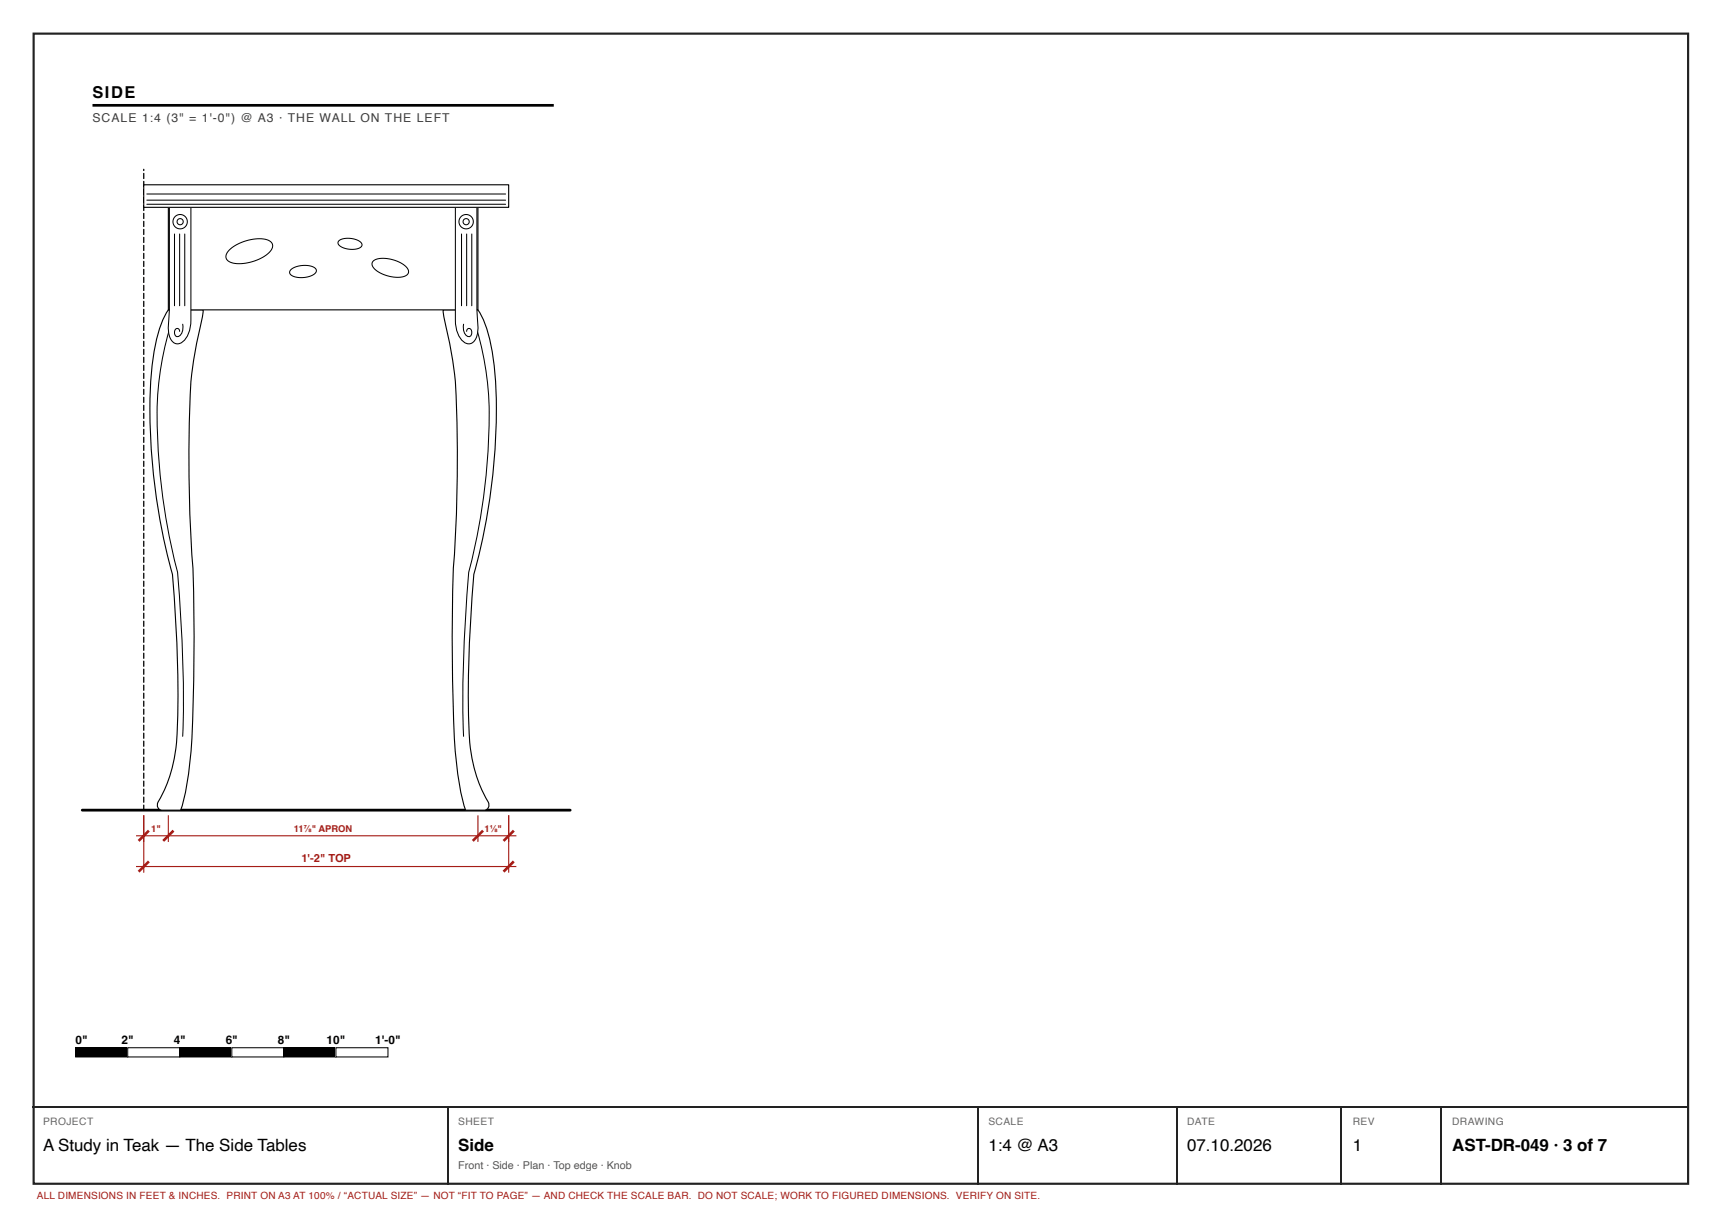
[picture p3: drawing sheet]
<svg xmlns="http://www.w3.org/2000/svg" width="420mm" height="297mm" viewBox="0 0 420 297" stroke-linecap="round" stroke-linejoin="round" font-family="sans-serif">
<path d="M8.2 8.2h403.5v280.5h-403.5z" fill="none" stroke="#222" stroke-width=".53"/>
<path d="M22.6 25.7h112.5" fill="none" stroke="#000" stroke-width=".66" stroke-linecap="butt"/>
<path d="M20.1 197.6h119" fill="none" stroke="#000" stroke-width=".67"/>
<path d="M34.9 196.2l.3 .2v1.2l-.1 .1-.2-.1zM34.9 194.3l.3 .1v1.2l-.1 .2-.2-.2zM34.9 192.3l.3 .2v1.2l-.1 .1-.2-.1zM34.9 190.4l.3 .1v1.2l-.1 .2-.2-.2zM34.9 188.4l.3 .2v1.2l-.1 .1-.2-.1zM34.9 186.5l.3 .1v1.2l-.1 .2-.2-.2zM34.9 184.5l.3 .2v1.2l-.1 .1-.2-.1zM34.9 182.6l.3 .1v1.2l-.1 .2-.2-.2zM34.9 180.6l.3 .2v1.2l-.1 .1-.2-.1zM34.9 178.7l.3 .1v1.2l-.1 .2-.2-.2zM34.9 176.7l.3 .2v1.2l-.1 .1-.2-.1zM34.9 174.8l.3 .1v1.2l-.1 .2-.2-.2zM34.9 172.8l.3 .2v1.2l-.1 .1-.2-.1zM34.9 170.9l.3 .1v1.2l-.1 .2-.2-.2zM34.9 168.9l.3 .2v1.2l-.1 .1-.2-.1zM34.9 167l.3 .1v1.2l-.1 .2-.2-.2zM34.9 165l.3 .2v1.2l-.1 .1-.2-.1zM34.9 163.1l.3 .1v1.2l-.1 .2-.2-.2zM34.9 161.1l.3 .2v1.2l-.1 .1-.2-.1zM34.9 159.2l.3 .1v1.2l-.1 .2-.2-.2zM34.9 157.2l.3 .2v1.2l-.1 .1-.2-.1zM34.9 155.3l.3 .1v1.2l-.1 .2-.2-.2zM34.9 153.3l.3 .2v1.2l-.1 .1-.2-.1zM34.9 151.4l.3 .1v1.2l-.1 .2-.2-.2zM34.9 149.4l.3 .2v1.2l-.1 .1-.2-.1zM34.9 147.5l.3 .1v1.2l-.1 .2-.2-.2zM34.9 145.5l.3 .2v1.2l-.1 .1-.2-.1zM34.9 143.6l.3 .1v1.2l-.1 .2-.2-.2zM34.9 141.6l.3 .2v1.2l-.1 .1-.2-.1zM34.9 139.7l.3 .1v1.2l-.1 .2-.2-.2zM34.9 137.7l.3 .2v1.2l-.1 .1-.2-.1zM34.9 135.8l.3 .1v1.2l-.1 .2-.2-.2zM34.9 133.8l.3 .2v1.2l-.1 .1-.2-.1zM34.9 131.9l.3 .1v1.2l-.1 .2-.2-.2zM34.9 129.9l.3 .2v1.2l-.1 .1-.2-.1zM34.9 128l.3 .1v1.2l-.1 .2-.2-.2zM34.9 126l.3 .2v1.2l-.1 .1-.2-.1zM34.9 124.1l.3 .1v1.2l-.1 .2-.2-.2zM34.9 122.1l.3 .2v1.2l-.1 .1-.2-.1zM34.9 120.2l.3 .1v1.2l-.1 .2-.2-.2zM34.9 118.2l.3 .2v1.2l-.1 .1-.2-.1zM34.9 116.3l.3 .1v1.2l-.1 .2-.2-.2zM34.9 114.3l.3 .2v1.2l-.1 .1-.2-.1zM34.9 112.4l.3 .1v1.2l-.1 .2-.2-.2zM34.9 110.4l.3 .2v1.2l-.1 .1-.2-.1zM34.9 108.5l.3 .1v1.2l-.1 .2-.2-.2zM34.9 106.5l.3 .2v1.2l-.1 .1-.2-.1zM34.9 104.6l.3 .1v1.2l-.1 .2-.2-.2zM34.9 102.6l.3 .2v1.2l-.1 .1-.2-.1zM34.9 100.7l.3 .1v1.2l-.1 .2-.2-.2zM34.9 98.7l.3 .2v1.2l-.1 .1-.2-.1zM34.9 96.8l.3 .1v1.2l-.1 .2-.2-.2zM34.9 94.8l.3 .2v1.2l-.1 .1-.2-.1zM34.9 92.9l.3 .1v1.2l-.1 .2-.2-.2zM34.9 90.9l.3 .2v1.2l-.1 .1-.2-.1zM34.9 89l.3 .1v1.2l-.1 .2-.2-.2zM34.9 87l.3 .2v1.2l-.1 .1-.2-.1zM34.9 85.1l.3 .1v1.2l-.1 .2-.2-.2zM34.9 83.1l.3 .2v1.2l-.1 .1-.2-.1zM34.9 81.2l.3 .1v1.2l-.1 .2-.2-.2zM34.9 79.2l.3 .2v1.2l-.1 .1-.2-.1zM34.9 77.3l.3 .1v1.2l-.1 .2-.2-.2zM34.9 75.3l.3 .2v1.2l-.1 .1-.2-.1zM34.9 73.4l.3 .1v1.2l-.1 .2-.2-.2zM34.9 71.4l.3 .2v1.2l-.1 .1-.2-.1zM34.9 69.5l.3 .1v1.2l-.1 .2-.2-.2zM34.9 67.5l.3 .2v1.2l-.1 .1-.2-.1zM34.9 65.6l.3 .1v1.2l-.1 .2-.2-.2zM34.9 63.6l.3 .2v1.2l-.1 .1-.2-.1zM34.9 61.7l.3 .1v1.2l-.1 .2-.2-.2zM34.9 59.7l.3 .2v1.2l-.1 .1-.2-.1zM34.9 57.8l.3 .1v1.2l-.1 .2-.2-.2zM34.9 55.8l.3 .2v1.2l-.1 .1-.2-.1zM34.9 53.9l.3 .1v1.2l-.1 .2-.2-.2zM34.9 51.9l.3 .2v1.2l-.1 .1-.2-.1zM34.9 50l.3 .1v1.2l-.1 .2-.2-.2zM34.9 48l.3 .2v1.2l-.1 .1-.2-.1zM34.9 46.1l.3 .1v1.2l-.1 .2-.2-.2zM34.9 44.1l.3 .2v1.2l-.1 .1-.2-.1zM34.9 42.2l.3 .1v1.2l-.1 .2-.2-.2zM34.9 41.2h.3l-.1 .5-.2-.1z" fill="#000"/>
<path d="M41.1 75.6h8.5l-.2 1.3a107.2 107.2 0 0 0-3.3 28.9 407 407 0 0 0 1 35 460.2 460.2 0 0 1-.7 44.8 53.6 53.6 0 0 1-2.3 12h-4.5a1.26 1.26 0 0 1-1-2 35.3 35.3 0 0 0 4.6-18 316.2 316.2 0 0 0-1.1-37.5 147.1 147.1 0 0 1-5-50.9 31.8 31.8 0 0 1 4-13.6z" fill="#fff"/>
<path d="M41.1 75.6h8.5l-.2 1.3a107.2 107.2 0 0 0-3.3 28.9 407 407 0 0 0 1 35 460.2 460.2 0 0 1-.7 44.8 53.6 53.6 0 0 1-2.3 12h-4.5a1.26 1.26 0 0 1-1-2 35.3 35.3 0 0 0 4.6-18 316.2 316.2 0 0 0-1.1-37.5 147.1 147.1 0 0 1-5-50.9 31.8 31.8 0 0 1 4-13.6z" fill="none" stroke="#000" stroke-width=".27"/>
<path d="M42.1 78.1a76.5 76.5 0 0 0-3.6 30.5 152.3 152.3 0 0 0 4.8 31 336.2 336.2 0 0 1 1.3 40" fill="none" stroke="#000" stroke-width=".25"/>
<path d="M108.1 75.6h8.5a28.2 28.2 0 0 1 3.7 11.8 139.3 139.3 0 0 1-2.3 42.6l-.7 3.4a53.2 53.2 0 0 0-2.4 15.6 234.3 234.3 0 0 0-.1 33.9 35.9 35.9 0 0 0 4.4 13.2 1.2 1.2 0 0 1-1.1 1.5h-4.5a82.5 82.5 0 0 1-3-22.9 478.4 478.4 0 0 1 .7-49.7l.2-14.1a232.5 232.5 0 0 0-.7-20.1l-.9-5.6-1.6-7.5z" fill="#fff"/>
<path d="M108.1 75.6h8.5a28.2 28.2 0 0 1 3.7 11.8 139.3 139.3 0 0 1-2.3 42.6l-.7 3.4a53.2 53.2 0 0 0-2.4 15.6 234.3 234.3 0 0 0-.1 33.9 35.9 35.9 0 0 0 4.4 13.2 1.2 1.2 0 0 1-1.1 1.5h-4.5a82.5 82.5 0 0 1-3-22.9 478.4 478.4 0 0 1 .7-49.7l.2-14.1a232.5 232.5 0 0 0-.7-20.1l-.9-5.6-1.6-7.5z" fill="none" stroke="#000" stroke-width=".27"/>
<path d="M115.6 78.1a76.5 76.5 0 0 1 3.5 30.5 152.3 152.3 0 0 1-4.8 31 336.2 336.2 0 0 0-1.2 40" fill="none" stroke="#000" stroke-width=".25"/>
<path d="M41.1 50.6h75.5v25h-75.5z" fill="#fff"/>
<path d="M41.1 50.6h75.5v25h-75.5z" fill="none" stroke="#000" stroke-width=".27"/>
<path d="M82.7 58.7a4.8 4.8 0 0 1 5.5 .7 1.16 1.16 0 0 1-1.3 1.3l-.9 .1a4.1 4.1 0 0 1-3.5-1.4v-.4zM56 60.8a10.6 10.6 0 0 1 9.5-2.2 1.59 1.59 0 0 1 1 1.4 1.59 1.59 0 0 1-.8 1.5 10.5 10.5 0 0 1-9.6 2.4 1.59 1.59 0 0 1-1-1.4 1.59 1.59 0 0 1 .8-1.5zM71 65.7a5.4 5.4 0 0 1 6-.2 1.29 1.29 0 0 1-1.2 1.8 5.4 5.4 0 0 1-5-.4 .8 .8 0 0 1 .2-1.2zM91 63.6a6.8 6.8 0 0 1 6.4 .3 3.1 3.1 0 0 1 2.2 2.6 3.2 3.2 0 0 1-3.5 1.1 6.7 6.7 0 0 1-5.3-2.9v-.6z" fill="none" stroke="#000" stroke-width=".25"/>
<path d="M41.3 50.6h5.3v27.5a6.5 6.5 0 0 1-2.3 5.4 2 2 0 0 1-3-1.6 23.2 23.2 0 0 1 0-6.3z" fill="#fff"/>
<path d="M41.3 50.6h5.3v27.5a6.5 6.5 0 0 1-2.3 5.4 2 2 0 0 1-3-1.6 23.2 23.2 0 0 1 0-6.3z" fill="none" stroke="#000" stroke-width=".25"/>
<circle cx="43.9" cy="54.1" r="1.75" fill="#fff"/>
<g fill="none" stroke="#000" stroke-width=".25">
<path d="M42.6 57.1v17.5M43.8 57.1v17.5M45.1 57.1v17.5M44.6 79.1a2.75 2.75 0 0 1-1 2.9l-.4 .1a1.11 1.11 0 0 1-.6-1 1.11 1.11 0 0 1 .6-1l.5 .3 .1 .4"/>
<circle cx="43.9" cy="54.1" r=".75"/>
<circle cx="43.9" cy="54.1" r="1.75"/>
</g>
<path d="M111.1 50.6h5.2v25a23.2 23.2 0 0 1 0 6.3 2.03 2.03 0 0 1-1.4 1.8 2.03 2.03 0 0 1-2.2-.7 7 7 0 0 1-1.6-4.9z" fill="#fff"/>
<path d="M111.1 50.6h5.2v25a23.2 23.2 0 0 1 0 6.3 2.03 2.03 0 0 1-1.4 1.8 2.03 2.03 0 0 1-2.2-.7 7 7 0 0 1-1.6-4.9z" fill="none" stroke="#000" stroke-width=".25"/>
<circle cx="113.7" cy="54.1" r="1.75" fill="#fff"/>
<g fill="none" stroke="#000" stroke-width=".25">
<path d="M112.6 57.1v17.5M113.8 57.1v17.5M115.1 57.1v17.5M113.1 79.1a2.75 2.75 0 0 0 1 2.9l.3 .1a1.11 1.11 0 0 0 .7-1 1.11 1.11 0 0 0-.7-1l-.5 .3-.1 .4"/>
<circle cx="113.7" cy="54.1" r=".75"/>
<circle cx="113.7" cy="54.1" r="1.75"/>
</g>
<path d="M35.1 45.1h89v5.5h-89z" fill="#fff"/>
<path d="M35.1 45.1h89v5.5h-89z" fill="none" stroke="#000" stroke-width=".27"/>
<path d="M35.8 47.3h87.5M35.8 48.8h87.5M35.8 49.8h87.5M18.5 255.5h12.6v2.2h-12.6z" fill="none" stroke="#000" stroke-width=".25"/>
<path d="M35.1 198.8v14M41.1 198.8v6.5M116.6 198.8v6.5M124.1 198.8v14M33.2 203.8h92.7M33.2 211.3h92.7" fill="none" stroke="#a51d17" stroke-width=".28"/>
<path d="M36.3 202.6l-2.5 2.5M36.3 210.1l-2.5 2.5M42.3 202.6l-2.5 2.5M117.8 202.6l-2.5 2.5M125.3 202.6l-2.5 2.5M125.3 210.1l-2.5 2.5" fill="none" stroke="#a51d17" stroke-width=".64" stroke-linecap="butt"/>
<path d="M18.5 255.5h12.6v2.2h-12.6z" fill="#000"/>
<path d="M31.1 255.5h12.7v2.2h-12.7z" fill="#fff"/>
<path d="M31.1 255.5h12.7v2.2h-12.7zM43.8 255.5h12.7v2.2h-12.7z" fill="none" stroke="#000" stroke-width=".25"/>
<path d="M43.8 255.5h12.7v2.2h-12.7z" fill="#000"/>
<path d="M56.5 255.5h12.7v2.2h-12.7z" fill="#fff"/>
<path d="M56.5 255.5h12.7v2.2h-12.7zM69.2 255.5h12.7v2.2h-12.7z" fill="none" stroke="#000" stroke-width=".25"/>
<path d="M69.2 255.5h12.7v2.2h-12.7z" fill="#000"/>
<path d="M81.9 255.5h12.7v2.2h-12.7z" fill="#fff"/>
<path d="M81.9 255.5h12.7v2.2h-12.7z" fill="none" stroke="#000" stroke-width=".25"/>
<path d="M7.9 270h404.1M109.1 270.1v18.8M238.5 270.1v18.8M286.9 270.1v18.8M327.2 270.1v18.8M351.5 270.1v18.8" fill="none" stroke="#222" stroke-width=".26"/>
<g font-size="4.1">
<text x="10.5" y="280.7">A Study in Teak — The Side Tables</text>
<text x="111.8" y="280.7">Side</text>
<text x="241" y="280.7">1:4 @ A3</text>
<text x="289.5" y="280.7">07.10.2026</text>
<text x="329.9" y="280.7">1</text>
<text x="354.1" y="280.7">AST-DR-049 · 3 of 7</text>
</g>
<text font-size="4" x="22.6" y="23.8">SIDE</text>
<text font-size="3" fill="#3d3d3d" x="22.6" y="29.8">SCALE 1:4 (3&quot; = 1'-0&quot;) @ A3 · THE WALL ON THE LEFT</text>
<g font-size="2.9">
<text x="18.5" y="254.5">0&quot;</text>
<text x="29.7" y="254.5">2&quot;</text>
<text x="42.4" y="254.5">4&quot;</text>
<text x="55" y="254.5">6&quot;</text>
<text x="67.7" y="254.5">8&quot;</text>
<text x="79.6" y="254.5">10&quot;</text>
<text x="91.5" y="254.5">1'-0&quot;</text>
</g>
<text font-size="2.7" fill="#a51d17" x="73.5" y="210.3">1'-2&quot; TOP</text>
<text font-size="2.6" fill="#555" x="111.8" y="285">Front · Side · Plan · Top edge · Knob</text>
<g font-size="2.5" fill="#666">
<text x="10.5" y="274.4">PROJECT</text>
<text x="111.8" y="274.4">SHEET</text>
<text x="241" y="274.4">SCALE</text>
<text x="289.5" y="274.4">DATE</text>
<text x="329.9" y="274.4">REV</text>
<text x="354.1" y="274.4">DRAWING</text>
</g>
<text font-size="2.4" fill="#a51d17" x="9" y="292.4">ALL DIMENSIONS IN FEET &amp; INCHES. PRINT ON A3 AT 100% / “ACTUAL SIZE” — NOT “FIT TO PAGE” — AND CHECK THE SCALE BAR. DO NOT SCALE; WORK TO FIGURED DIMENSIONS. VERIFY ON SITE.</text>
<g font-size="2.3" fill="#a51d17">
<text x="36.9" y="202.8">1&quot;</text>
<text x="71.7" y="202.8">11⅞&quot; APRON</text>
<text x="118.2" y="202.8">1⅛&quot;</text>
</g>
</svg>
